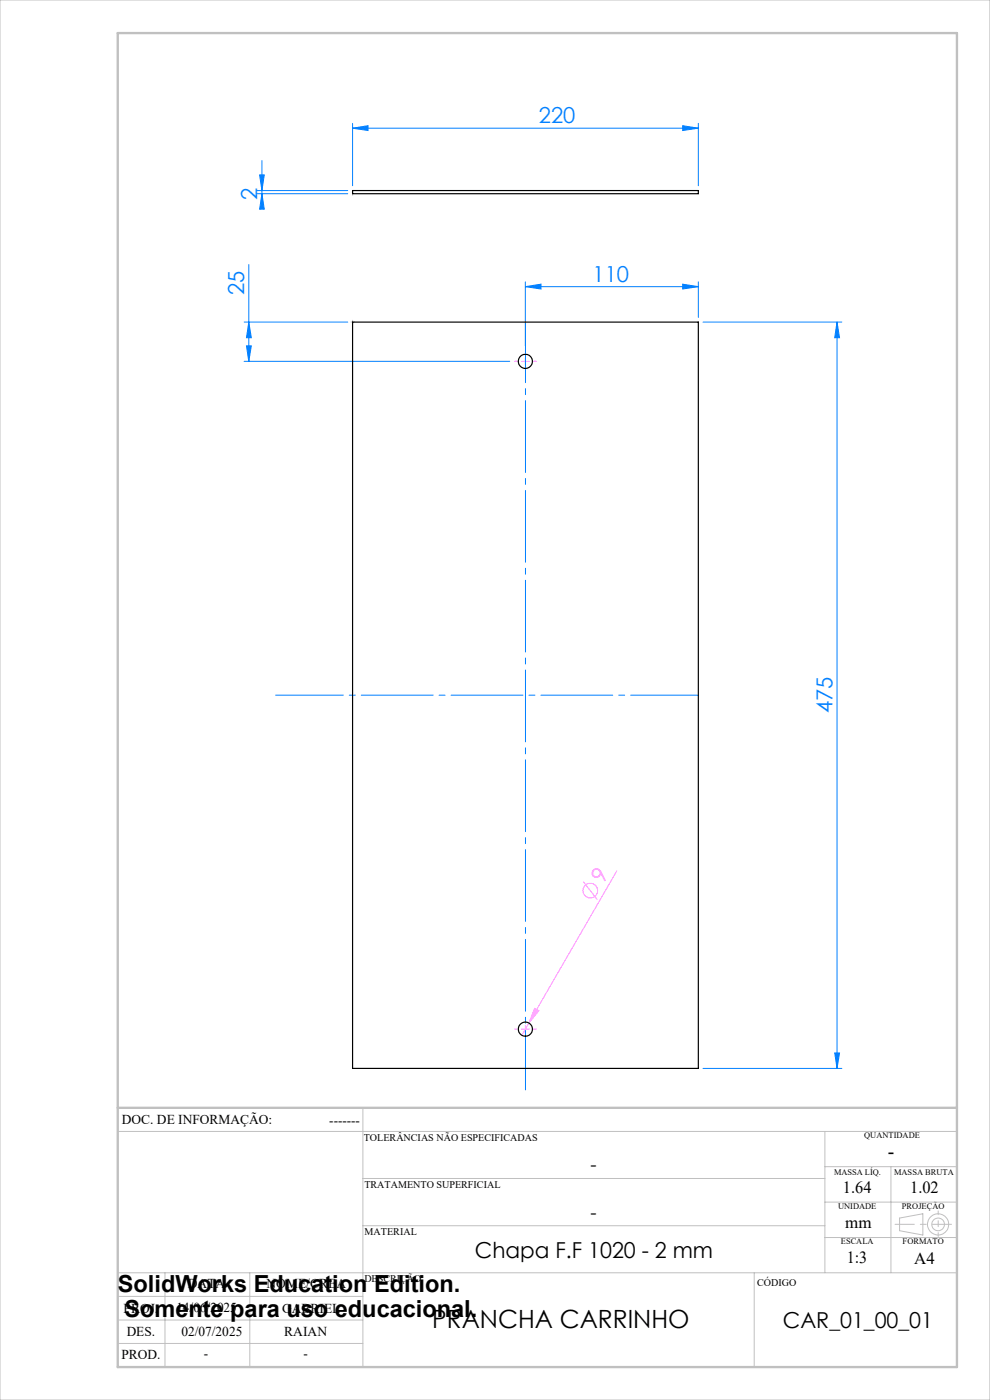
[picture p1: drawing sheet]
<svg xmlns="http://www.w3.org/2000/svg" width="210mm" height="297mm" viewBox="0 0 210 297" stroke-linecap="round" stroke-linejoin="round" font-family="sans-serif">
<g fill="none" stroke="#ff80ff" stroke-width=".21">
<path d="M110.6 76.7h1.7M111.4 75.8v1.7M123.8 187.1l2.9 3.7M130.8 184.7l-18.6 32.3M110.6 218.3h1.7M111.4 217.5v1.7M112.2 217l-1.5 2.6M113.4 213.9l.9 .5-2.1 2.6z"/>
<circle cx="125.2" cy="189" r="1.57"/>
</g>
<g fill="none" stroke="#c0c0c0" stroke-width=".21">
<path d="M0 0h210v297h-210zM77 235v55M25 240h178M77 250h98M175 240v30M175 255h28M175 247.5h28M189 247.5v22.5M190.8 258.4l5-.9v4.5l-5-.9zM25 275h52M25 270h178M35 270v20"/>
<path d="M53 270v20M77 260h98M160 270v20M175 262.5h28M25 285h52M25 280h52"/>
<circle cx="199" cy="259.7" r="1.34"/>
<circle cx="199" cy="259.7" r="2.25"/>
</g>
<g fill="none" stroke="#0080ff" stroke-width=".21">
<path d="M55.1 37.1h1l-.5 3.3zM55.6 34.1v9.6M74.8 27.2l3.3-.5v1zM74.8 26.2v13.2M74.8 27.2h73.3M144.8 26.7l3.3 .5-3.3 .5zM148.1 26.2v13.2M52.8 56.1v20.6M54.6 41.1h19.2M54.6 40.4h19.2M55.6 41.1l.5 3.3h-1zM111.4 59.8v13.5"/>
<path d="M148.1 59.8v7.5M51.8 76.7h56.3M51.8 68.3h22M52.3 73.4h1l-.5 3.3zM52.8 68.3l.5 3.3h-1zM111.4 60.8l3.4-.5v1zM111.4 60.8h36.7M144.8 60.3l3.3 .5-3.3 .5zM149.1 68.3h29.5M177.6 68.3l.5 3.3h-1zM177.6 68.3v158.4M149.1 226.7h29.5"/>
<path d="M177.1 223.4h1l-.5 3.3z"/>
</g>
<path d="M109.8 76.6h-.7M111.5 75v-.7M111.5 78.3v.7M113.1 76.6h.7M109.8 218.3h-.7M111.5 216.6v-.6M111.5 220v.6M113.1 218.3h.7" fill="none" stroke="#ff80ff" stroke-width=".21" stroke-dasharray="15.2 1.3 1.3 1.3"/>
<path d="M201.8 259.7h-11.9" fill="none" stroke="#c0c0c0" stroke-width=".21" stroke-dasharray="15.2 1.3 1.3 1.3" stroke-dashoffset="11.2"/>
<path d="M199 256.9v5.4" fill="none" stroke="#c0c0c0" stroke-width=".21" stroke-dasharray="15.2 1.3 1.3 1.3" stroke-dashoffset="14.4"/>
<path d="M74.8 41.4v-.7M74.4 68.3h.8M74.8 68.7v-.8" fill="none" stroke="#c0c0c0" stroke-width=".21" stroke-dasharray="15.2 1.3 1.3 1.3"/>
<path d="M25 7h178v283h-178zM25 235h178" fill="none" stroke="#c0c0c0" stroke-width=".5"/>
<path d="M111.5 68.3v162.9" fill="none" stroke="#0080ff" stroke-width=".21" stroke-dasharray="15.2 1.3 1.3 1.3" stroke-dashoffset="2.4"/>
<path d="M148.1 147.5h-89.6" fill="none" stroke="#0080ff" stroke-width=".21" stroke-dasharray="15.2 1.3 1.3 1.3" stroke-dashoffset=".9"/>
<g fill="#0080ff">
<path d="M111.4 60.8l3.4-.5v1zM144.8 60.3l3.3 .5-3.3 .5z"/>
<path d="M74.8 27.2l3.3-.5v1zM144.8 26.7l3.3 .5-3.3 .5z"/>
<path d="M55.6 41.1l.5 3.3h-1zM55.1 37.1h1l-.5 3.3zM52.3 73.4h1l-.5 3.3zM52.8 68.3l.5 3.3h-1z"/>
<path d="M177.6 68.3l.5 3.3h-1zM177.1 223.4h1l-.5 3.3z"/>
</g>
<path d="M113.4 213.9l.9 .5-2.1 2.6z" fill="#ff80ff"/>
<g fill="none" stroke="#000" stroke-width=".25">
<path d="M74.8 40.4h73.3v.7h-73.3zM74.8 68.3h73.3v158.4h-73.3z"/>
<circle cx="111.4" cy="76.7" r="1.51"/>
<circle cx="111.5" cy="218.3" r="1.5"/>
</g>
<text font-size="5.3" x="91.7" y="281.7">PRANCHA CARRINHO</text>
<g font-size="5">
<text x="25" y="274">SolidWorks Education Edition.</text>
<text x="26.4" y="279.5">Somente para uso educacional.</text>
</g>
<g font-size="4.7" fill="#0080ff">
<text x="114.3" y="26.2">220</text>
<text x="54.6" y="42.4" transform="rotate(-90 54.6 42.4)">2</text>
<text x="125.7" y="59.8">110</text>
<text x="51.8" y="62.6" transform="rotate(-90 51.8 62.6)">25</text>
<text x="176.6" y="151.4" transform="rotate(-90 176.6 151.4)">475</text>
</g>
<text font-size="4.7" fill="#ff80ff" x="128" y="187.6" transform="rotate(-60 128 187.6)">9</text>
<g font-size="4.7">
<text x="100.7" y="266.8">Chapa F.F 1020 - 2 mm</text>
<text x="166.1" y="281.7">CAR_01_00_01</text>
</g>
<text font-size="4.3" x="188.3" y="245.8">-</text>
<g font-size="4">
<text x="125.2" y="248.4">-</text>
<text x="125.2" y="258.6">-</text>
</g>
<g font-size="3.6">
<text x="178.8" y="253.1">1.64</text>
<text x="193.1" y="253.1">1.02</text>
<text x="179.3" y="260.6">mm</text>
<text x="179.6" y="267.9">1:3</text>
<text x="193.9" y="268.1">A4</text>
</g>
<g font-size="2.9">
<text x="25.9" y="238.4">DOC. DE INFORMAÇÃO:</text>
<text x="69.8" y="238.6">-------</text>
<text x="39.9" y="273.2">DATA</text>
<text x="56.5" y="273.2">NOME/CREA</text>
<text x="26.2" y="278.6">PROJ.</text>
<text x="37.4" y="278.2">14/06/2025</text>
<text x="59.8" y="278.6">GABRIEL</text>
<text x="26.9" y="283.4">DES.</text>
<text x="38.5" y="283.4">02/07/2025</text>
<text x="60.3" y="283.4">RAIAN</text>
<text x="25.7" y="288.3">PROD.</text>
<text x="43.3" y="288">-</text>
<text x="64.4" y="288">-</text>
</g>
<g font-size="2.2">
<text x="77.2" y="242.1">TOLERÂNCIAS NÃO ESPECIFICADAS</text>
<text x="77.3" y="251.9">TRATAMENTO SUPERFICIAL</text>
<text x="77.3" y="261.9">MATERIAL</text>
<text x="77.3" y="272.1">DESCRIÇÃO</text>
<text x="160.6" y="272.8">CÓDIGO</text>
</g>
<g font-size="1.8">
<text x="183.3" y="241.4">QUANTIDADE</text>
<text x="176.9" y="249.2">MASSA LÍQ.</text>
<text x="189.7" y="249.2">MASSA BRUTA</text>
<text x="177.8" y="256.5">UNIDADE</text>
<text x="191.3" y="256.5">PROJEÇÃO</text>
<text x="178.4" y="264">ESCALA</text>
<text x="191.5" y="264">FORMATO</text>
</g>
</svg>
